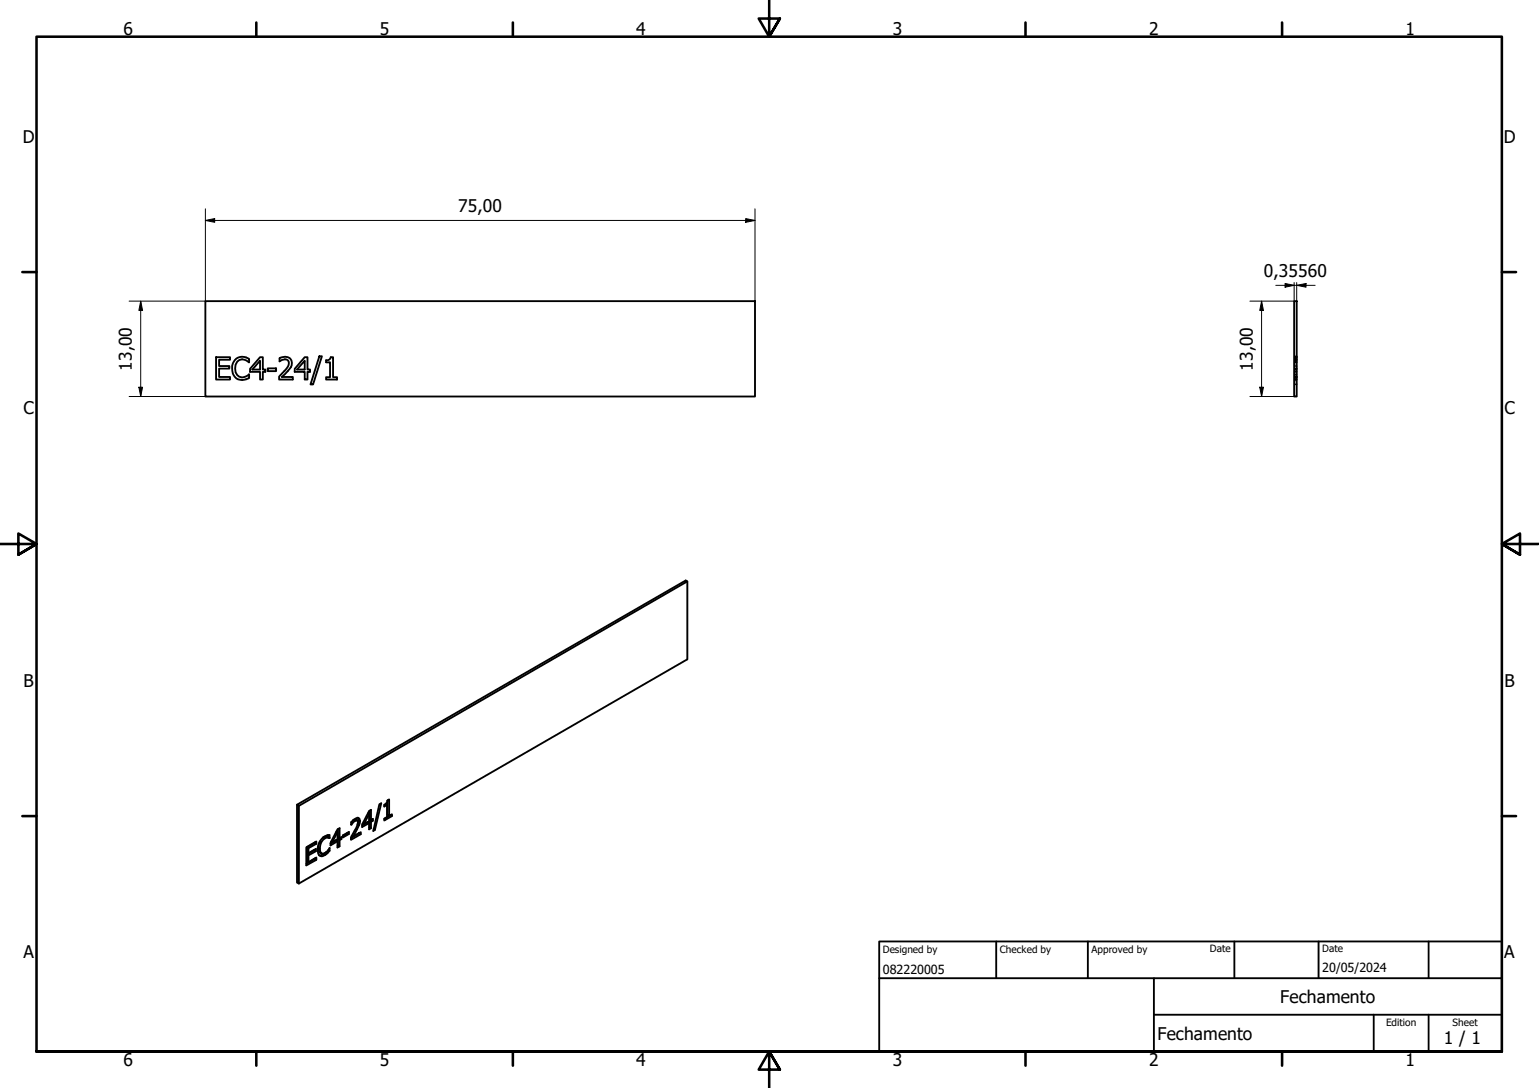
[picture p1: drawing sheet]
<svg xmlns="http://www.w3.org/2000/svg" width="420mm" height="297mm" viewBox="0 0 420 297" stroke-linecap="round" stroke-linejoin="round" font-family="sans-serif">
<!-- layer: Visible (ISO) -->
<g fill="none" stroke="#000" stroke-width=".51">
<path d="M56.1 82.2h150v26.1h-150zM59 97.5h3.8v.7h-3v1.7h2.8v.7h-2.8v2.3h3v.7h-3.8zM64.1 98.3a2.89 2.89 0 0 1 3.9-.3l-.1 .9a2.17 2.17 0 0 0-2.8-.5 2.17 2.17 0 0 0-.8 2.7 2.08 2.08 0 0 0 1.5 1.9 2.08 2.08 0 0 0 2.2-.8v1a2.96 2.96 0 0 1-4.4-1.2l-.2-.7a3.3 3.3 0 0 1 .7-3zM71 97.5h.8v3.4h.7v.6h-.7v2.1h-.8v-2.1h-2.7v-.8zM71 98.5v2.4h-2.1zM76.3 97.8a2.02 2.02 0 0 1 2.4-.2 2.02 2.02 0 0 1 .9 2.1l-1.1 1.6-1.5 1.6h2.9v.7h-3.7v-.8a6.4 6.4 0 0 0 2.7-3.7 .98 .98 0 0 0-1.1-1l-1.5 .6zM83.2 97.5h.7v3.4h.7v.6h-.7v2.1h-.7v-2.1h-2.7v-.8zM83.2 98.5v2.4h-2.1zM87.2 97.3h.7l-2.4 7.7h-.7zM89 98.3a1.04 1.04 0 0 0 1.3-.8h.6v5.5h1.1v.6h-3v-.6h1.1v-4.1h-1.1zM353.3 82.2h.7v26.1h-.7zM73.1 100.6h2.3v.7h-2.3z"/>
<path d="M187.6 158.7v21.3l-106 61.2-.5-.2v-21.3M105.7 219.8v3.3l-.8 .4v.5l2.1-1.2M105.8 218.5v4l.4 .2v-4.5l-1.3 1.6v.4l.8-.4-.5-.3M81.6 220l106-61.3-.4-.2-106.1 61.2 .5 .3v21.2M83.8 231.3l.4 .3v1.3M85.8 232l-2 1.3v1.8l.4 .3v-1.9M85.9 234.4l-2.3 1.4M85.9 230l-2.1 1.3v1.4l.4 .2 2-1.1v.6l-.4-.3M85.9 234.5l.5 .2v-.6l-2.2 1.3M85.9 230.1l.5 .3-2.2 1.2M86.2 232.4l-2 1.1-.4-.2M86.4 230.4v-.7l-2.8 1.6v5l2.8-1.6"/>
<path d="M87.1 230.2a2.01 2.01 0 0 0 .7 2.8M88.9 232.8l-1.2 .7h-.6M89.5 228.5l-.5-.1-.9 .3M89.5 228.5l.5 .3-.4-.3M89.6 228l-.1 .5M89.6 232.1l.4 .2v-.8l-.2 .3a2.04 2.04 0 0 1-2 1.2 2.94 2.94 0 0 1 1.7-4.4l.5 .2v-.8a3.8 3.8 0 0 0-2.8 5.6 1.87 1.87 0 0 0 2.2-.7M90 232.3l-.6 .6-.4-.3M91.8 227.1l.3 .1-1.4 2.8M92.1 227.2v2l-1.4 .8-.3-.2M92.3 229.1l.5-.3 .4 .3-.5 .2zM92.3 229.1v1.7l.4 .3-.6 .3v-1.7l-.4-.3-1.5 .9M92.3 226.4v2.2l.4 .2 .5-.3v.6"/>
<path d="M92.3 230.8l-.2 .1M92.7 228.8v-2.7l-.6 .3-1.9 3.7v.7l1.9-1.1M92.7 229.3v1.8M92.8 228.8h.1M94.8 227.4v.1M95.2 227.7v-.6l-1.6 1v.5l1.6-.9-.4-.2-1.2 .7M95.9 225.1v.1a1.93 1.93 0 0 1 1.6-1.9h.4a1.55 1.55 0 0 1 .1 1.9l-1.7 3.2M95.9 225.2a1.49 1.49 0 0 1 1.6-1.2 2.37 2.37 0 0 1-.7 2.7l-1 1.9v.7l2.7-1.5M96.4 224l.7-.2 .4 .2M97.7 223.3l.2 1-.3 .7M98 227.5l.5 .3v-.6l-2.2 1.2-.3-.2M98 227.4v.1"/>
<path d="M98 227.5l-2.2 1.3M100.5 222l.3 .2-1.5 2.8M100.8 222.2v2l-1.5 .8-.3-.2M100.9 224.1l.5-.3 .4 .3-.5 .3zM100.9 224.1v1.8l.4 .2-.5 .3v-1.7l-.5-.2-1.4 .8M100.9 221.3v2.3l.4 .2 .5-.2v.5M100.9 225.9h-.1M101.3 223.8v-2.7l-.5 .3-1.9 3.7v.7l1.9-1.1M101.3 224.4v1.7M102 226.4l.4 .2 1.7-7.3-.5 .3-1.7 7.3 .5-.3M106.2 222.7l.8-.4v.5l-.4-.2-1.7 1"/>
</g>
<!-- layer: Hidden (ISO) -->
<g fill="none" stroke="#000" stroke-width=".38">
<path d="M353.4 97.4h.2zM353.4 98.9h.2M353.4 98.3h.2M353.4 97.5h.2M353.4 98.5h.2M353.4 97.4v2.6M353.4 99.9h.2M353.4 98.2h.2M353.4 98.1h.2M353.4 98h.2M353.4 97.6h.2M353.4 98.7h.2"/>
<path d="M353.4 97.8h.2M353.6 97.3l-.2 .1M353.8 98.9h.2M353.8 98.3h.2M353.8 97.5h.2M353.8 98.5h.2M353.8 99.9h.2M353.8 98.2h.2M353.8 98.1h.2M353.8 98h.2M353.8 97.6h.2M353.8 97.4h.2"/>
<path d="M353.8 98.7h.2M353.8 97.8h.2M353.8 97.3h.2M353.4 103.6v.1M353.4 103h.2M353.4 101.5h.2M353.4 100.9h.2M353.4 100.7h.2M353.4 101.2v2.4M353.4 103.7v.4M353.4 104.6v.4h.2M353.4 100.6h.2"/>
<path d="M353.4 102.9h.2M353.4 103.6h.2M353.4 101.3h.2M353.4 102.7h.2M353.4 102.2h.2M353.4 103.2h.2M353.4 103.7h.2M353.4 102.8h.2M353.8 103h.2M353.8 101.5h.2M353.8 100.9h.2M353.8 100.7h.2"/>
<path d="M353.8 100.6h.2M353.8 102.9h.2M353.8 103.6h.2M353.8 101.3h.2M353.8 102.7h.2M353.8 102.2h.2M353.8 103.2h.2M353.8 103.7h.2M353.8 102.8h.2M353.8 105h.2"/>
</g>
<circle cx="353.4" cy="97.5" r=".19" fill="#000"/>
<!-- layer: Visible (ISO) -->
<g fill="#000">
<circle cx="97.1" cy="223.8" r=".25"/>
<circle cx="101.4" cy="223.8" r=".25"/>
<circle cx="106.6" cy="222.6" r=".25"/>
</g>
<!-- layer: Visible Narrow (ISO) -->
<path d="M86.9 231.4l.4 .3M87.3 229.7l.4 .3M87.3 232.7l.5 .3M88.3 228.6l.3 .3M88.3 233.2l.3 .3M89 228.4l.5 .2M95.9 224.4l.4 .2M96.5 223.9l.5 .2M97.1 223.8l.4 .2M97.2 226.2l.3 .2M97.7 225l.3 .2M97.9 223.9l.4 .2" fill="none" stroke="#000" stroke-width=".38"/>
<!-- layer: Border (ISO) -->
<g fill="none" stroke="#000" stroke-width=".7">
<path d="M70 6.1v3.9M140 6.1v3.9M210 0v10l-2.9-4.9h5.8l-2.9 4.9 2.9-4.9M280 6.1v3.9M350 6.1v3.9M6.1 74.3h3.9M410 74.3h3.9M0 148.5h10l-5-2.8v5.7l5-2.9-5 2.9M420 148.5h-10l5-2.8v5.7l-5-2.9 5 2.9M6.1 222.8h3.9M410 222.8h3.9M10 287.1v-277.1h400v277.1h-400h400"/>
<path d="M70 287.1v3.8M140 287.1v3.8M212.9 292l-2.9-4.9 2.9 4.9h-5.8l2.9-4.9v9.9M280 287.1v3.8M350 287.1v3.8"/>
</g>
<!-- layer: Title (ISO) -->
<path d="M240 257h170v30.1h-170zM272 257v10.1M297 257v10.1M337 257v10.1M360 257v10.1M390 257v10.1M240 267.1h170M315 277h95M315 267.1v20M375 277v10.1M390 277v10.1" fill="none" stroke="#000" stroke-width=".51"/>
<!-- layer: Dimension (ISO) -->
<g fill="none" stroke="#000" stroke-width=".27">
<path d="M56.1 57v25.2h-20.9M203.6 59.7l2.5 .5-2.5 .5zM206.1 57v25.2M56.1 60.2l2.5-.5v1zM56.1 60.2h150M348.3 77.9h10.7M350.8 77.4l2.5 .5-2.5 .5zM353.3 77.1v5.1h-12.1M354 77.9l2.6-.5v1zM354 77.1v5.1M38.4 82.2l.5 2.6h-1zM38.4 82.2v26.1"/>
<path d="M344.4 82.2l.5 2.6h-1zM344.4 82.2v26.1M35.2 108.3h20.9M37.9 105.7h1l-.5 2.6zM341.2 108.3h12.1M343.9 105.7h1l-.5 2.6z"/>
</g>
<path d="M56.1 60.2l2.5-.5v1zM203.6 59.7l2.5 .5-2.5 .5zM350.8 77.4l2.5 .5-2.5 .5zM354 77.9l2.6-.5v1zM38.4 82.2l.5 2.6h-1zM344.4 82.2l.5 2.6h-1zM37.9 105.7h1l-.5 2.6zM343.9 105.7h1l-.5 2.6z" fill="#000"/>
<g font-size="4.8">
<text x="33.7" y="9.6">6</text>
<text x="103.7" y="9.6">5</text>
<text x="173.7" y="9.6">4</text>
<text x="243.7" y="9.6">3</text>
<text x="313.7" y="9.6">2</text>
<text x="383.7" y="9.6">1</text>
<text x="6.2" y="38.9">D</text>
<text x="410.5" y="38.9">D</text>
<text x="125.1" y="57.8">75,00</text>
<text x="345.1" y="75.6">0,35560</text>
<text x="36" y="101.2" transform="rotate(-90 36 101.2)">13,00</text>
<text x="342" y="101.2" transform="rotate(-90 342 101.2)">13,00</text>
<text x="6.4" y="113.1">C</text>
<text x="410.7" y="113.1">C</text>
<text x="6.4" y="187.4">B</text>
<text x="410.7" y="187.4">B</text>
<text x="6.4" y="261.7">A</text>
<text x="410.7" y="261.7">A</text>
<text x="349.5" y="273.9">Fechamento</text>
<text x="316" y="283.8">Fechamento</text>
<text x="394.2" y="285">1 / 1</text>
<text x="33.7" y="290.9">6</text>
<text x="103.7" y="290.9">5</text>
<text x="173.7" y="290.9">4</text>
<text x="243.7" y="290.9">3</text>
<text x="313.7" y="290.9">2</text>
<text x="383.7" y="290.9">1</text>
</g>
<g font-size="3.4">
<text x="241" y="266">082220005</text>
<text x="361" y="265.5">20/05/2024</text>
</g>
<g font-size="2.7">
<text x="241" y="260.1">Designed by</text>
<text x="273" y="260.1">Checked by</text>
<text x="298" y="260.1">Approved by</text>
<text x="330.3" y="260">Date</text>
<text x="361" y="260">Date</text>
<text x="378.4" y="280.1">Edition</text>
<text x="396.6" y="280.1">Sheet</text>
</g>
</svg>
